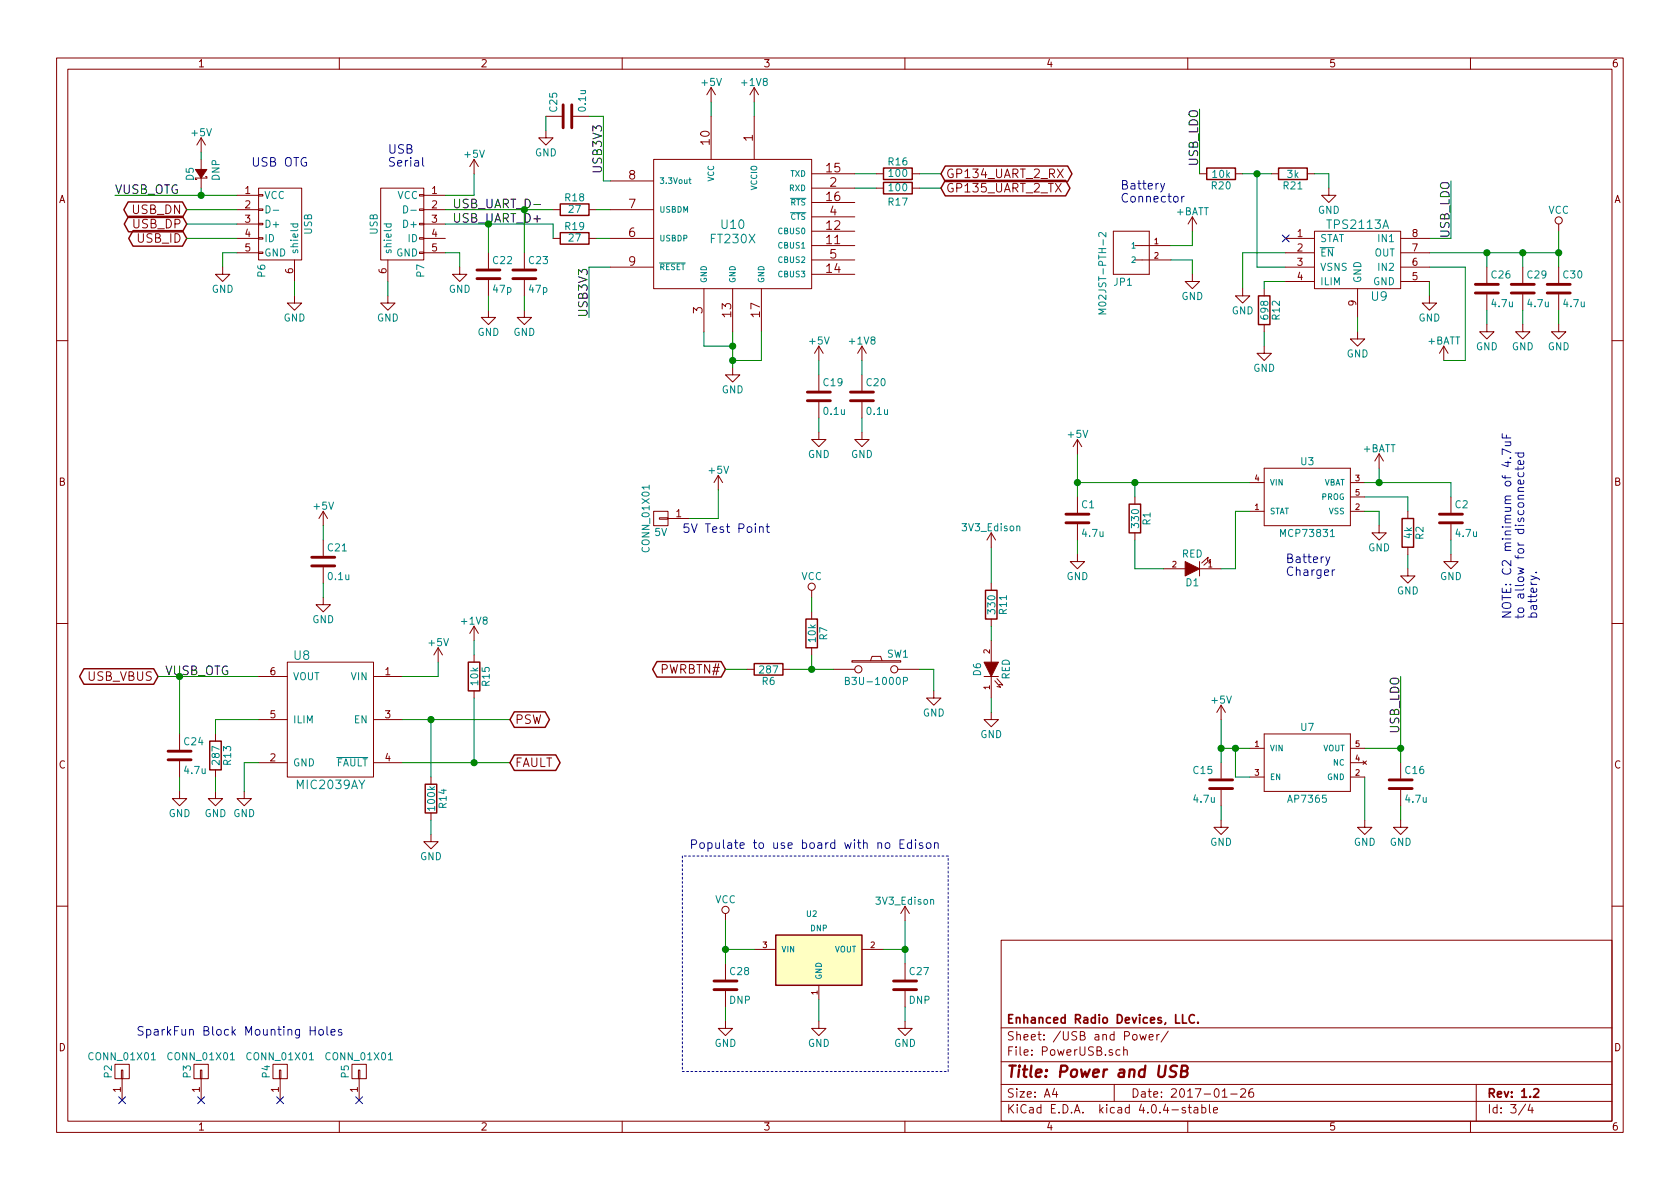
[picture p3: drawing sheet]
EESchema Schematic File Version 2
LIBS:power
LIBS:device
LIBS:transistors
LIBS:conn
LIBS:linear
LIBS:regul
LIBS:74xx
LIBS:cmos4000
LIBS:adc-dac
LIBS:memory
LIBS:xilinx
LIBS:microcontrollers
LIBS:dsp
LIBS:microchip
LIBS:analog_switches
LIBS:motorola
LIBS:texas
LIBS:intel
LIBS:audio
LIBS:interface
LIBS:digital-audio
LIBS:philips
LIBS:display
LIBS:cypress
LIBS:siliconi
LIBS:opto
LIBS:atmel
LIBS:contrib
LIBS:valves
LIBS:metrix_parts
LIBS:mogar_KiCAD
LIBS:SparkFun
LIBS:EdisonBlock_915MHz-cache
EELAYER 25 0
EELAYER END
$Descr A4 11693 8268
encoding utf-8
Sheet 3 4
Title "Power and USB"
Date "2017-01-26"
Rev "1.2"
Comp "Enhanced Radio Devices, LLC."
Comment1 ""
Comment2 ""
Comment3 ""
Comment4 ""
$EndDescr
$Comp
L MCP73831 U3
U 1 1
P 9100 3450
F 0 "U3" H 9100 3700 50  0000 C CNN
F 1 "MCP73831" H 9100 3200 50  0000 C CNN
F 2 "TO_SOT_Packages_SMD:SOT-23-5" H 9100 3600 50  0001 C CNN
F 3 "" H 9100 3450 60  0000 C CNN
	1    9100 3450
	1    0    0    -1  
$EndComp
$Comp
L M02JST-PTH-2 JP1
U 1 1
P 7850 1700
F 0 "JP1" H 7750 1930 50  0000 L BNN
F 1 "M02JST-PTH-2" V 7700 1600 50  0000 L BNN
F 2 "mogar_modules_new:JST_PH_S2B-PH-SM4-TB_02x2.00mm_Angled" H 7850 1850 50  0001 C CNN
F 3 "" H 7850 1700 60  0000 C CNN
	1    7850 1700
	1    0    0    1   
$EndComp
Wire Wire Line
	8150 1800 8300 1800
Wire Wire Line
	8300 1800 8300 1900
Wire Wire Line
	9500 3550 9600 3550
Wire Wire Line
	9600 3550 9600 3650
Wire Wire Line
	9500 3350 10100 3350
Wire Wire Line
	9600 3350 9600 3250
Wire Wire Line
	8700 3550 8600 3550
Wire Wire Line
	8600 3550 8600 3950
Wire Wire Line
	8600 3950 8500 3950
Wire Wire Line
	7500 3350 8700 3350
Wire Wire Line
	7900 3350 7900 3450
Wire Wire Line
	7500 3150 7500 3450
Connection ~ 7900 3350
Wire Wire Line
	7500 3750 7500 3850
Wire Wire Line
	9800 3950 9800 3850
Wire Wire Line
	9500 3450 9800 3450
Wire Wire Line
	9800 3450 9800 3550
Wire Wire Line
	10100 3850 10100 3750
Wire Wire Line
	10100 3350 10100 3450
Connection ~ 9600 3350
Connection ~ 7500 3350
Wire Wire Line
	1650 1750 1550 1750
Wire Wire Line
	1550 1750 1550 1850
Wire Wire Line
	800  1350 1650 1350
Text Notes 7800 1400 0    60   ~ 0
Battery\nConnector
Text Notes 8950 4000 0    60   ~ 0
Battery\nCharger
$Comp
L GND #PWR05
U 1 1
P 1550 1850
F 0 "#PWR05" H 1550 1600 50  0001 C CNN
F 1 "GND" H 1550 1700 50  0000 C CNN
F 2 "" H 1550 1850 60  0000 C CNN
F 3 "" H 1550 1850 60  0000 C CNN
	1    1550 1850
	1    0    0    -1  
$EndComp
$Comp
L GND #PWR06
U 1 1
P 8300 1900
F 0 "#PWR06" H 8300 1650 50  0001 C CNN
F 1 "GND" H 8300 1750 50  0000 C CNN
F 2 "" H 8300 1900 60  0000 C CNN
F 3 "" H 8300 1900 60  0000 C CNN
	1    8300 1900
	1    0    0    -1  
$EndComp
$Comp
L GND #PWR07
U 1 1
P 9600 3650
F 0 "#PWR07" H 9600 3400 50  0001 C CNN
F 1 "GND" H 9600 3500 50  0000 C CNN
F 2 "" H 9600 3650 60  0000 C CNN
F 3 "" H 9600 3650 60  0000 C CNN
	1    9600 3650
	1    0    0    -1  
$EndComp
$Comp
L GND #PWR08
U 1 1
P 9800 3950
F 0 "#PWR08" H 9800 3700 50  0001 C CNN
F 1 "GND" H 9800 3800 50  0000 C CNN
F 2 "" H 9800 3950 60  0000 C CNN
F 3 "" H 9800 3950 60  0000 C CNN
	1    9800 3950
	1    0    0    -1  
$EndComp
$Comp
L GND #PWR09
U 1 1
P 7500 3850
F 0 "#PWR09" H 7500 3600 50  0001 C CNN
F 1 "GND" H 7500 3700 50  0000 C CNN
F 2 "" H 7500 3850 60  0000 C CNN
F 3 "" H 7500 3850 60  0000 C CNN
	1    7500 3850
	1    0    0    -1  
$EndComp
$Comp
L GND #PWR010
U 1 1
P 10100 3850
F 0 "#PWR010" H 10100 3600 50  0001 C CNN
F 1 "GND" H 10100 3700 50  0000 C CNN
F 2 "" H 10100 3850 60  0000 C CNN
F 3 "" H 10100 3850 60  0000 C CNN
	1    10100 3850
	1    0    0    -1  
$EndComp
$Comp
L C C1
U 1 1
P 7500 3600
F 0 "C1" H 7525 3700 50  0000 L CNN
F 1 "4.7u" H 7525 3500 50  0000 L CNN
F 2 "Capacitors_SMD:C_0603" H 7538 3450 30  0001 C CNN
F 3 "" H 7500 3600 60  0000 C CNN
	1    7500 3600
	1    0    0    -1  
$EndComp
$Comp
L C C2
U 1 1
P 10100 3600
F 0 "C2" H 10125 3700 50  0000 L CNN
F 1 "4.7u" H 10125 3500 50  0000 L CNN
F 2 "Capacitors_SMD:C_0603" H 10138 3450 30  0001 C CNN
F 3 "" H 10100 3600 60  0000 C CNN
	1    10100 3600
	1    0    0    -1  
$EndComp
$Comp
L R R1
U 1 1
P 7900 3600
F 0 "R1" V 7980 3600 50  0000 C CNN
F 1 "330" V 7900 3600 50  0000 C CNN
F 2 "Resistors_SMD:R_0402" V 7830 3600 30  0001 C CNN
F 3 "" H 7900 3600 30  0000 C CNN
	1    7900 3600
	1    0    0    -1  
$EndComp
$Comp
L R R2
U 1 1
P 9800 3700
F 0 "R2" V 9880 3700 50  0000 C CNN
F 1 "4k" V 9800 3700 50  0000 C CNN
F 2 "Resistors_SMD:R_0402" V 9730 3700 30  0001 C CNN
F 3 "" H 9800 3700 30  0000 C CNN
	1    9800 3700
	1    0    0    -1  
$EndComp
$Comp
L LED D1
U 1 1
P 8300 3950
F 0 "D1" H 8300 4050 50  0000 C CNN
F 1 "RED" H 8300 3850 50  0000 C CNN
F 2 "LEDs:LED_0603" H 8300 3950 60  0001 C CNN
F 3 "" H 8300 3950 60  0000 C CNN
	1    8300 3950
	-1   0    0    1   
$EndComp
Wire Wire Line
	8100 3950 7900 3950
Wire Wire Line
	7900 3950 7900 3750
Wire Wire Line
	9950 1750 10850 1750
$Comp
L VCC #PWR011
U 1 1
P 10850 1600
F 0 "#PWR011" H 10850 1450 50  0001 C CNN
F 1 "VCC" H 10850 1750 50  0000 C CNN
F 2 "" H 10850 1600 60  0000 C CNN
F 3 "" H 10850 1600 60  0000 C CNN
	1    10850 1600
	1    0    0    -1  
$EndComp
Wire Wire Line
	10850 1600 10850 1850
$Comp
L +BATT #PWR012
U 1 1
P 9600 3250
F 0 "#PWR012" H 9600 3100 50  0001 C CNN
F 1 "+BATT" H 9600 3390 50  0000 C CNN
F 2 "" H 9600 3250 60  0000 C CNN
F 3 "" H 9600 3250 60  0000 C CNN
	1    9600 3250
	1    0    0    -1  
$EndComp
$Comp
L +BATT #PWR013
U 1 1
P 8300 1600
F 0 "#PWR013" H 8300 1450 50  0001 C CNN
F 1 "+BATT" H 8300 1740 50  0000 C CNN
F 2 "" H 8300 1600 60  0000 C CNN
F 3 "" H 8300 1600 60  0000 C CNN
	1    8300 1600
	1    0    0    -1  
$EndComp
Wire Wire Line
	8300 1600 8300 1700
$Comp
L CONN_01X01 P2
U 1 1
P 850 7450
F 0 "P2" H 850 7550 50  0000 C CNN
F 1 "CONN_01X01" V 950 7450 50  0000 C CNN
F 2 "Mounting_Holes:MountingHole_2.5mm" H 850 7450 60  0001 C CNN
F 3 "" H 850 7450 60  0000 C CNN
	1    850  7450
	0    -1   -1   0   
$EndComp
NoConn ~ 850  7650
$Comp
L CONN_01X01 P3
U 1 1
P 1400 7450
F 0 "P3" H 1400 7550 50  0000 C CNN
F 1 "CONN_01X01" V 1500 7450 50  0000 C CNN
F 2 "Mounting_Holes:MountingHole_2.5mm" H 1400 7450 60  0001 C CNN
F 3 "" H 1400 7450 60  0000 C CNN
	1    1400 7450
	0    -1   -1   0   
$EndComp
NoConn ~ 1400 7650
$Comp
L CONN_01X01 P4
U 1 1
P 1950 7450
F 0 "P4" H 1950 7550 50  0000 C CNN
F 1 "CONN_01X01" V 2050 7450 50  0000 C CNN
F 2 "Mounting_Holes:MountingHole_2.5mm" H 1950 7450 60  0001 C CNN
F 3 "" H 1950 7450 60  0000 C CNN
	1    1950 7450
	0    -1   -1   0   
$EndComp
NoConn ~ 1950 7650
$Comp
L CONN_01X01 P5
U 1 1
P 2500 7450
F 0 "P5" H 2500 7550 50  0000 C CNN
F 1 "CONN_01X01" V 2600 7450 50  0000 C CNN
F 2 "Mounting_Holes:MountingHole_2.5mm" H 2500 7450 60  0001 C CNN
F 3 "" H 2500 7450 60  0000 C CNN
	1    2500 7450
	0    -1   -1   0   
$EndComp
NoConn ~ 2500 7650
Text Notes 950  7200 0    60   ~ 0
SparkFun Block Mounting Holes
$Comp
L GND #PWR014
U 1 1
P 9500 5700
F 0 "#PWR014" H 9500 5450 50  0001 C CNN
F 1 "GND" H 9500 5550 50  0000 C CNN
F 2 "" H 9500 5700 60  0000 C CNN
F 3 "" H 9500 5700 60  0000 C CNN
	1    9500 5700
	1    0    0    -1  
$EndComp
Wire Wire Line
	9500 5400 9500 5700
Wire Wire Line
	8500 5600 8500 5700
$Comp
L GND #PWR015
U 1 1
P 8500 5700
F 0 "#PWR015" H 8500 5450 50  0001 C CNN
F 1 "GND" H 8500 5550 50  0000 C CNN
F 2 "" H 8500 5700 60  0000 C CNN
F 3 "" H 8500 5700 60  0000 C CNN
	1    8500 5700
	1    0    0    -1  
$EndComp
$Comp
L C C15
U 1 1
P 8500 5450
F 0 "C15" H 8300 5550 50  0000 L CNN
F 1 "4.7u" H 8300 5350 50  0000 L CNN
F 2 "Capacitors_SMD:C_0603" H 8538 5300 30  0001 C CNN
F 3 "" H 8500 5450 60  0000 C CNN
	1    8500 5450
	1    0    0    -1  
$EndComp
Wire Wire Line
	8700 5200 8500 5200
Wire Wire Line
	8500 5000 8500 5300
Connection ~ 8500 5200
Wire Wire Line
	9750 5600 9750 5700
$Comp
L GND #PWR016
U 1 1
P 9750 5700
F 0 "#PWR016" H 9750 5450 50  0001 C CNN
F 1 "GND" H 9750 5550 50  0000 C CNN
F 2 "" H 9750 5700 60  0000 C CNN
F 3 "" H 9750 5700 60  0000 C CNN
	1    9750 5700
	1    0    0    -1  
$EndComp
$Comp
L C C16
U 1 1
P 9750 5450
F 0 "C16" H 9775 5550 50  0000 L CNN
F 1 "4.7u" H 9775 5350 50  0000 L CNN
F 2 "Capacitors_SMD:C_0603" H 9788 5300 30  0001 C CNN
F 3 "" H 9750 5450 60  0000 C CNN
	1    9750 5450
	1    0    0    -1  
$EndComp
Wire Wire Line
	9750 4700 9750 5300
Wire Wire Line
	9500 5200 9750 5200
Connection ~ 9750 5200
$Comp
L USB_OTG P6
U 1 1
P 1950 1550
F 0 "P6" H 2275 1425 50  0000 C CNN
F 1 "USB" H 1950 1750 50  0000 C CNN
F 2 "mogar_modules_new:USB_Micro-B" V 1900 1450 60  0001 C CNN
F 3 "" V 1900 1450 60  0000 C CNN
	1    1950 1550
	0    1    1    0   
$EndComp
Wire Wire Line
	2050 1950 2050 2050
$Comp
L GND #PWR017
U 1 1
P 2050 2050
F 0 "#PWR017" H 2050 1800 50  0001 C CNN
F 1 "GND" H 2050 1900 50  0000 C CNN
F 2 "" H 2050 2050 60  0000 C CNN
F 3 "" H 2050 2050 60  0000 C CNN
	1    2050 2050
	1    0    0    -1  
$EndComp
Text Notes 1750 1150 0    60   ~ 0
USB OTG
$Comp
L +5V #PWR018
U 1 1
P 1400 1050
F 0 "#PWR018" H 1400 900 50  0001 C CNN
F 1 "+5V" H 1400 1190 50  0000 C CNN
F 2 "" H 1400 1050 60  0000 C CNN
F 3 "" H 1400 1050 60  0000 C CNN
	1    1400 1050
	1    0    0    -1  
$EndComp
$Comp
L +5V #PWR019
U 1 1
P 8500 5000
F 0 "#PWR019" H 8500 4850 50  0001 C CNN
F 1 "+5V" H 8500 5140 50  0000 C CNN
F 2 "" H 8500 5000 60  0000 C CNN
F 3 "" H 8500 5000 60  0000 C CNN
	1    8500 5000
	1    0    0    -1  
$EndComp
$Comp
L +5V #PWR020
U 1 1
P 7500 3150
F 0 "#PWR020" H 7500 3000 50  0001 C CNN
F 1 "+5V" H 7500 3290 50  0000 C CNN
F 2 "" H 7500 3150 60  0000 C CNN
F 3 "" H 7500 3150 60  0000 C CNN
	1    7500 3150
	1    0    0    -1  
$EndComp
Text GLabel 1300 1650 0    60   BiDi ~ 0
USB_ID
Text GLabel 1300 1550 0    60   BiDi ~ 0
USB_DP
Text GLabel 1300 1450 0    60   BiDi ~ 0
USB_DN
Wire Wire Line
	1300 1450 1650 1450
Wire Wire Line
	1300 1550 1650 1550
Wire Wire Line
	1650 1650 1300 1650
Text Notes 10700 4300 1    60   ~ 0
NOTE: C2 minimum of 4.7uF\nto allow for disconnected\nbattery.
Text GLabel 1100 4700 0    60   BiDi ~ 0
USB_VBUS
Wire Wire Line
	1100 4700 1800 4700
$Comp
L USB_OTG P7
U 1 1
P 2800 1550
F 0 "P7" H 3125 1425 50  0000 C CNN
F 1 "USB" H 2800 1750 50  0000 C CNN
F 2 "mogar_modules_new:USB_Micro-B" V 2750 1450 60  0001 C CNN
F 3 "" V 2750 1450 60  0000 C CNN
	1    2800 1550
	0    -1   1    0   
$EndComp
Text Notes 2700 1150 0    60   ~ 0
USB\nSerial
$Comp
L GND #PWR021
U 1 1
P 5100 2550
F 0 "#PWR021" H 5100 2300 50  0001 C CNN
F 1 "GND" H 5100 2400 50  0000 C CNN
F 2 "" H 5100 2550 60  0000 C CNN
F 3 "" H 5100 2550 60  0000 C CNN
	1    5100 2550
	1    0    0    -1  
$EndComp
Wire Wire Line
	5100 2300 5100 2550
Wire Wire Line
	4250 1850 4100 1850
$Comp
L +1V8 #PWR022
U 1 1
P 5250 700
F 0 "#PWR022" H 5250 550 50  0001 C CNN
F 1 "+1V8" H 5250 840 50  0000 C CNN
F 2 "" H 5250 700 60  0000 C CNN
F 3 "" H 5250 700 60  0000 C CNN
	1    5250 700 
	1    0    0    -1  
$EndComp
Wire Wire Line
	5250 700  5250 800 
$Comp
L +5V #PWR023
U 1 1
P 4950 700
F 0 "#PWR023" H 4950 550 50  0001 C CNN
F 1 "+5V" H 4950 840 50  0000 C CNN
F 2 "" H 4950 700 60  0000 C CNN
F 3 "" H 4950 700 60  0000 C CNN
	1    4950 700 
	1    0    0    -1  
$EndComp
Wire Wire Line
	4950 700  4950 800 
$Comp
L +1V8 #PWR024
U 1 1
P 6000 2500
F 0 "#PWR024" H 6000 2350 50  0001 C CNN
F 1 "+1V8" H 6000 2640 50  0000 C CNN
F 2 "" H 6000 2500 60  0000 C CNN
F 3 "" H 6000 2500 60  0000 C CNN
	1    6000 2500
	1    0    0    -1  
$EndComp
Wire Wire Line
	6000 2500 6000 2600
$Comp
L +5V #PWR025
U 1 1
P 5700 2500
F 0 "#PWR025" H 5700 2350 50  0001 C CNN
F 1 "+5V" H 5700 2640 50  0000 C CNN
F 2 "" H 5700 2500 60  0000 C CNN
F 3 "" H 5700 2500 60  0000 C CNN
	1    5700 2500
	1    0    0    -1  
$EndComp
Wire Wire Line
	5700 2500 5700 2600
$Comp
L C C19
U 1 1
P 5700 2750
F 0 "C19" H 5725 2850 50  0000 L CNN
F 1 "0.1u" H 5725 2650 50  0000 L CNN
F 2 "Capacitors_SMD:C_0402" H 5738 2600 30  0001 C CNN
F 3 "" H 5700 2750 60  0000 C CNN
	1    5700 2750
	1    0    0    -1  
$EndComp
$Comp
L C C20
U 1 1
P 6000 2750
F 0 "C20" H 6025 2850 50  0000 L CNN
F 1 "0.1u" H 6025 2650 50  0000 L CNN
F 2 "Capacitors_SMD:C_0402" H 6038 2600 30  0001 C CNN
F 3 "" H 6000 2750 60  0000 C CNN
	1    6000 2750
	1    0    0    -1  
$EndComp
$Comp
L GND #PWR026
U 1 1
P 5700 3000
F 0 "#PWR026" H 5700 2750 50  0001 C CNN
F 1 "GND" H 5700 2850 50  0000 C CNN
F 2 "" H 5700 3000 60  0000 C CNN
F 3 "" H 5700 3000 60  0000 C CNN
	1    5700 3000
	1    0    0    -1  
$EndComp
$Comp
L GND #PWR027
U 1 1
P 6000 3000
F 0 "#PWR027" H 6000 2750 50  0001 C CNN
F 1 "GND" H 6000 2850 50  0000 C CNN
F 2 "" H 6000 3000 60  0000 C CNN
F 3 "" H 6000 3000 60  0000 C CNN
	1    6000 3000
	1    0    0    -1  
$EndComp
Wire Wire Line
	6000 3000 6000 2900
Wire Wire Line
	5700 2900 5700 3000
Wire Wire Line
	6100 1200 5950 1200
Wire Wire Line
	5950 1300 6100 1300
Text GLabel 6550 1200 2    60   BiDi ~ 0
GP134_UART_2_RX
Text GLabel 6550 1300 2    60   BiDi ~ 0
GP135_UART_2_TX
Wire Wire Line
	6550 1200 6400 1200
Wire Wire Line
	6400 1300 6550 1300
$Comp
L GND #PWR028
U 1 1
P 2700 2050
F 0 "#PWR028" H 2700 1800 50  0001 C CNN
F 1 "GND" H 2700 1900 50  0000 C CNN
F 2 "" H 2700 2050 60  0000 C CNN
F 3 "" H 2700 2050 60  0000 C CNN
	1    2700 2050
	1    0    0    -1  
$EndComp
Wire Wire Line
	2700 2050 2700 1950
$Comp
L GND #PWR029
U 1 1
P 3200 1850
F 0 "#PWR029" H 3200 1600 50  0001 C CNN
F 1 "GND" H 3200 1700 50  0000 C CNN
F 2 "" H 3200 1850 60  0000 C CNN
F 3 "" H 3200 1850 60  0000 C CNN
	1    3200 1850
	1    0    0    -1  
$EndComp
Wire Wire Line
	3100 1750 3200 1750
Wire Wire Line
	3200 1750 3200 1850
$Comp
L +5V #PWR030
U 1 1
P 3300 1200
F 0 "#PWR030" H 3300 1050 50  0001 C CNN
F 1 "+5V" H 3300 1340 50  0000 C CNN
F 2 "" H 3300 1200 60  0000 C CNN
F 3 "" H 3300 1200 60  0000 C CNN
	1    3300 1200
	1    0    0    -1  
$EndComp
Wire Wire Line
	3100 1350 3300 1350
Wire Wire Line
	3300 1350 3300 1200
$Comp
L D_Schottky_Small D5
U 1 1
P 1400 1200
F 0 "D5" H 1350 1280 50  0000 L CNN
F 1 "DNP" H 1350 1100 50  0000 L CNN
F 2 "mogar_modules_new:SOD-323" V 1400 1200 60  0001 C CNN
F 3 "" V 1400 1200 60  0000 C CNN
	1    1400 1200
	0    -1   -1   0   
$EndComp
Wire Wire Line
	1400 1300 1400 1350
Connection ~ 1400 1350
Wire Wire Line
	1400 1100 1400 1050
$Comp
L MIC2039 U8
U 1 1
P 2300 5000
F 0 "U8" H 2100 5450 60  0000 C CNN
F 1 "MIC2039AY" H 2300 4550 60  0000 C CNN
F 2 "TO_SOT_Packages_SMD:SOT-23-6" H 2300 5000 60  0001 C CNN
F 3 "" H 2300 5000 60  0000 C CNN
	1    2300 5000
	1    0    0    -1  
$EndComp
$Comp
L +5V #PWR031
U 1 1
P 3050 4600
F 0 "#PWR031" H 3050 4450 50  0001 C CNN
F 1 "+5V" H 3050 4740 50  0000 C CNN
F 2 "" H 3050 4600 60  0000 C CNN
F 3 "" H 3050 4600 60  0000 C CNN
	1    3050 4600
	1    0    0    -1  
$EndComp
Wire Wire Line
	3050 4600 3050 4700
Wire Wire Line
	3050 4700 2800 4700
$Comp
L R R13
U 1 1
P 1500 5250
F 0 "R13" V 1580 5250 50  0000 C CNN
F 1 "287" V 1500 5250 50  0000 C CNN
F 2 "Resistors_SMD:R_0402" V 1430 5250 30  0001 C CNN
F 3 "" H 1500 5250 30  0000 C CNN
	1    1500 5250
	1    0    0    -1  
$EndComp
$Comp
L GND #PWR032
U 1 1
P 1500 5500
F 0 "#PWR032" H 1500 5250 50  0001 C CNN
F 1 "GND" H 1500 5350 50  0000 C CNN
F 2 "" H 1500 5500 60  0000 C CNN
F 3 "" H 1500 5500 60  0000 C CNN
	1    1500 5500
	1    0    0    -1  
$EndComp
$Comp
L GND #PWR033
U 1 1
P 1700 5500
F 0 "#PWR033" H 1700 5250 50  0001 C CNN
F 1 "GND" H 1700 5350 50  0000 C CNN
F 2 "" H 1700 5500 60  0000 C CNN
F 3 "" H 1700 5500 60  0000 C CNN
	1    1700 5500
	1    0    0    -1  
$EndComp
Wire Wire Line
	1700 5500 1700 5300
Wire Wire Line
	1700 5300 1800 5300
Wire Wire Line
	1500 5500 1500 5400
Wire Wire Line
	1500 5100 1500 5000
Wire Wire Line
	1500 5000 1800 5000
$Comp
L R R14
U 1 1
P 3000 5550
F 0 "R14" V 3080 5550 50  0000 C CNN
F 1 "100k" V 3000 5550 50  0000 C CNN
F 2 "Resistors_SMD:R_0402" V 2930 5550 30  0001 C CNN
F 3 "" H 3000 5550 30  0000 C CNN
	1    3000 5550
	1    0    0    -1  
$EndComp
$Comp
L GND #PWR034
U 1 1
P 3000 5800
F 0 "#PWR034" H 3000 5550 50  0001 C CNN
F 1 "GND" H 3000 5650 50  0000 C CNN
F 2 "" H 3000 5800 60  0000 C CNN
F 3 "" H 3000 5800 60  0000 C CNN
	1    3000 5800
	1    0    0    -1  
$EndComp
Wire Wire Line
	3000 5800 3000 5700
Wire Wire Line
	2800 5000 3550 5000
Wire Wire Line
	3000 5000 3000 5400
$Comp
L R R15
U 1 1
P 3300 4700
F 0 "R15" V 3380 4700 50  0000 C CNN
F 1 "10k" V 3300 4700 50  0000 C CNN
F 2 "Resistors_SMD:R_0402" V 3230 4700 30  0001 C CNN
F 3 "" H 3300 4700 30  0000 C CNN
	1    3300 4700
	1    0    0    -1  
$EndComp
$Comp
L +1V8 #PWR035
U 1 1
P 3300 4450
F 0 "#PWR035" H 3300 4300 50  0001 C CNN
F 1 "+1V8" H 3300 4590 50  0000 C CNN
F 2 "" H 3300 4450 60  0000 C CNN
F 3 "" H 3300 4450 60  0000 C CNN
	1    3300 4450
	1    0    0    -1  
$EndComp
Wire Wire Line
	3300 4450 3300 4550
Wire Wire Line
	2800 5300 3550 5300
Wire Wire Line
	3300 4850 3300 5300
Connection ~ 3000 5000
Connection ~ 3300 5300
Text GLabel 3550 5300 2    60   BiDi ~ 0
FAULT
Text GLabel 3550 5000 2    60   BiDi ~ 0
PSW
Text Label 1150 4700 0    60   ~ 0
VUSB_OTG
Text Label 800  1350 0    60   ~ 0
VUSB_OTG
Text Label 3150 1450 0    60   ~ 0
USB_UART_D-
Text Label 3150 1550 0    60   ~ 0
USB_UART_D+
$Comp
L +5V #PWR036
U 1 1
P 2250 3650
F 0 "#PWR036" H 2250 3500 50  0001 C CNN
F 1 "+5V" H 2250 3790 50  0000 C CNN
F 2 "" H 2250 3650 60  0000 C CNN
F 3 "" H 2250 3650 60  0000 C CNN
	1    2250 3650
	1    0    0    -1  
$EndComp
Wire Wire Line
	2250 3650 2250 3750
$Comp
L C C21
U 1 1
P 2250 3900
F 0 "C21" H 2275 4000 50  0000 L CNN
F 1 "0.1u" H 2275 3800 50  0000 L CNN
F 2 "Capacitors_SMD:C_0402" H 2288 3750 30  0001 C CNN
F 3 "" H 2250 3900 60  0000 C CNN
	1    2250 3900
	1    0    0    -1  
$EndComp
$Comp
L GND #PWR037
U 1 1
P 2250 4150
F 0 "#PWR037" H 2250 3900 50  0001 C CNN
F 1 "GND" H 2250 4000 50  0000 C CNN
F 2 "" H 2250 4150 60  0000 C CNN
F 3 "" H 2250 4150 60  0000 C CNN
	1    2250 4150
	1    0    0    -1  
$EndComp
Wire Wire Line
	2250 4050 2250 4150
$Comp
L C C22
U 1 1
P 3400 1900
F 0 "C22" H 3425 2000 50  0000 L CNN
F 1 "47p" H 3425 1800 50  0000 L CNN
F 2 "Capacitors_SMD:C_0402" H 3438 1750 30  0001 C CNN
F 3 "" H 3400 1900 60  0000 C CNN
	1    3400 1900
	1    0    0    -1  
$EndComp
$Comp
L C C23
U 1 1
P 3650 1900
F 0 "C23" H 3675 2000 50  0000 L CNN
F 1 "47p" H 3675 1800 50  0000 L CNN
F 2 "Capacitors_SMD:C_0402" H 3688 1750 30  0001 C CNN
F 3 "" H 3650 1900 60  0000 C CNN
	1    3650 1900
	1    0    0    -1  
$EndComp
$Comp
L R R18
U 1 1
P 4000 1450
F 0 "R18" V 4080 1450 50  0000 C CNN
F 1 "27" V 4000 1450 50  0000 C CNN
F 2 "Resistors_SMD:R_0402" V 3930 1450 30  0001 C CNN
F 3 "" H 4000 1450 30  0000 C CNN
	1    4000 1450
	0    -1   -1   0   
$EndComp
$Comp
L R R19
U 1 1
P 4000 1650
F 0 "R19" V 4080 1650 50  0000 C CNN
F 1 "27" V 4000 1650 50  0000 C CNN
F 2 "Resistors_SMD:R_0402" V 3930 1650 30  0001 C CNN
F 3 "" H 4000 1650 30  0000 C CNN
	1    4000 1650
	0    -1   -1   0   
$EndComp
Wire Wire Line
	4250 1650 4150 1650
Wire Wire Line
	4250 1450 4150 1450
Wire Wire Line
	3850 1450 3100 1450
Wire Wire Line
	3100 1550 3850 1550
Wire Wire Line
	3850 1550 3850 1650
Wire Wire Line
	3400 1750 3400 1550
Connection ~ 3400 1550
Wire Wire Line
	3650 1750 3650 1450
Connection ~ 3650 1450
$Comp
L GND #PWR038
U 1 1
P 3400 2150
F 0 "#PWR038" H 3400 1900 50  0001 C CNN
F 1 "GND" H 3400 2000 50  0000 C CNN
F 2 "" H 3400 2150 60  0000 C CNN
F 3 "" H 3400 2150 60  0000 C CNN
	1    3400 2150
	1    0    0    -1  
$EndComp
$Comp
L GND #PWR039
U 1 1
P 3650 2150
F 0 "#PWR039" H 3650 1900 50  0001 C CNN
F 1 "GND" H 3650 2000 50  0000 C CNN
F 2 "" H 3650 2150 60  0000 C CNN
F 3 "" H 3650 2150 60  0000 C CNN
	1    3650 2150
	1    0    0    -1  
$EndComp
Wire Wire Line
	3650 2150 3650 2050
Wire Wire Line
	3400 2050 3400 2150
$Comp
L FT230X U10
U 1 1
P 5100 1550
F 0 "U10" H 5100 1550 60  0000 C CNN
F 1 "FT230X" H 5100 1450 60  0000 C CNN
F 2 "Housings_DFN_QFN:QFN-16-1EP_4x4mm_Pitch0.65mm" H 5100 1550 60  0001 C CNN
F 3 "" H 5100 1550 60  0000 C CNN
	1    5100 1550
	1    0    0    -1  
$EndComp
Wire Wire Line
	5100 2400 4900 2400
Wire Wire Line
	4900 2400 4900 2300
Connection ~ 5100 2400
Wire Wire Line
	5100 2500 5300 2500
Wire Wire Line
	5300 2500 5300 2300
Connection ~ 5100 2500
Wire Wire Line
	1250 5400 1250 5500
$Comp
L GND #PWR040
U 1 1
P 1250 5500
F 0 "#PWR040" H 1250 5250 50  0001 C CNN
F 1 "GND" H 1250 5350 50  0000 C CNN
F 2 "" H 1250 5500 60  0000 C CNN
F 3 "" H 1250 5500 60  0000 C CNN
	1    1250 5500
	1    0    0    -1  
$EndComp
$Comp
L C C24
U 1 1
P 1250 5250
F 0 "C24" H 1275 5350 50  0000 L CNN
F 1 "4.7u" H 1275 5150 50  0000 L CNN
F 2 "Capacitors_SMD:C_0603" H 1288 5100 30  0001 C CNN
F 3 "" H 1250 5250 60  0000 C CNN
	1    1250 5250
	1    0    0    -1  
$EndComp
Wire Wire Line
	1250 5100 1250 4700
Connection ~ 1250 4700
$Comp
L C C25
U 1 1
P 3950 800
F 0 "C25" H 3975 900 50  0000 L CNN
F 1 "0.1u" H 3975 700 50  0000 L CNN
F 2 "Capacitors_SMD:C_0402" H 3988 650 30  0001 C CNN
F 3 "" H 3950 800 60  0000 C CNN
	1    3950 800 
	0    -1   -1   0   
$EndComp
$Comp
L GND #PWR041
U 1 1
P 3800 900
F 0 "#PWR041" H 3800 650 50  0001 C CNN
F 1 "GND" H 3800 750 50  0000 C CNN
F 2 "" H 3800 900 60  0000 C CNN
F 3 "" H 3800 900 60  0000 C CNN
	1    3800 900 
	1    0    0    -1  
$EndComp
Wire Wire Line
	3800 800  3800 900 
Wire Wire Line
	4250 1250 4200 1250
Wire Wire Line
	4200 1250 4200 800 
Wire Wire Line
	4200 800  4100 800 
$Comp
L R R17
U 1 1
P 6250 1300
F 0 "R17" V 6150 1300 50  0000 C CNN
F 1 "100" V 6250 1300 50  0000 C CNN
F 2 "Resistors_SMD:R_0402" V 6180 1300 30  0001 C CNN
F 3 "" H 6250 1300 30  0000 C CNN
	1    6250 1300
	0    -1   -1   0   
$EndComp
$Comp
L R R16
U 1 1
P 6250 1200
F 0 "R16" V 6330 1200 50  0000 C CNN
F 1 "100" V 6250 1200 50  0000 C CNN
F 2 "Resistors_SMD:R_0402" V 6180 1200 30  0001 C CNN
F 3 "" H 6250 1200 30  0000 C CNN
	1    6250 1200
	0    -1   -1   0   
$EndComp
$Comp
L APE8865N-33-HF-3 U2
U 1 1
P 5700 6650
F 0 "U2" H 5650 6950 40  0000 C CNN
F 1 "DNP" H 5700 6850 40  0000 C CNN
F 2 "TO_SOT_Packages_SMD:SOT-23" H 5700 6750 35  0001 C CIN
F 3 "" H 5700 6650 60  0000 C CNN
	1    5700 6650
	1    0    0    -1  
$EndComp
$Comp
L GND #PWR042
U 1 1
P 5700 7100
F 0 "#PWR042" H 5700 6850 50  0001 C CNN
F 1 "GND" H 5700 6950 50  0000 C CNN
F 2 "" H 5700 7100 60  0000 C CNN
F 3 "" H 5700 7100 60  0000 C CNN
	1    5700 7100
	1    0    0    -1  
$EndComp
Wire Wire Line
	5700 7100 5700 6950
Wire Wire Line
	5250 6600 5050 6600
Wire Wire Line
	6150 6600 6300 6600
$Comp
L 3V3_Edison #PWR043
U 1 1
P 6300 6400
F 0 "#PWR043" H 6300 6250 50  0001 C CNN
F 1 "3V3_Edison" H 6300 6540 50  0000 C CNN
F 2 "" H 6300 6400 60  0000 C CNN
F 3 "" H 6300 6400 60  0000 C CNN
	1    6300 6400
	1    0    0    -1  
$EndComp
Text Notes 4800 5900 0    60   ~ 0
Populate to use board with no Edison
$Comp
L VCC #PWR044
U 1 1
P 5050 6400
F 0 "#PWR044" H 5050 6250 50  0001 C CNN
F 1 "VCC" H 5050 6550 50  0000 C CNN
F 2 "" H 5050 6400 60  0000 C CNN
F 3 "" H 5050 6400 60  0000 C CNN
	1    5050 6400
	1    0    0    -1  
$EndComp
Wire Notes Line
	4750 5950 4750 7450
Wire Notes Line
	4750 7450 6600 7450
Wire Notes Line
	6600 7450 6600 5950
Wire Notes Line
	6600 5950 4750 5950
Text Label 10100 1250 3    60   ~ 0
USB_LDO
Text Label 9750 4700 3    60   ~ 0
USB_LDO
Wire Wire Line
	5050 6400 5050 6700
Wire Wire Line
	6300 6400 6300 6700
Wire Wire Line
	5050 7000 5050 7100
$Comp
L GND #PWR045
U 1 1
P 5050 7100
F 0 "#PWR045" H 5050 6850 50  0001 C CNN
F 1 "GND" H 5050 6950 50  0000 C CNN
F 2 "" H 5050 7100 60  0000 C CNN
F 3 "" H 5050 7100 60  0000 C CNN
	1    5050 7100
	1    0    0    -1  
$EndComp
$Comp
L C C26
U 1 1
P 10350 2000
F 0 "C26" H 10375 2100 50  0000 L CNN
F 1 "4.7u" H 10375 1900 50  0000 L CNN
F 2 "Capacitors_SMD:C_0603" H 10388 1850 30  0001 C CNN
F 3 "" H 10350 2000 60  0000 C CNN
	1    10350 2000
	1    0    0    -1  
$EndComp
Wire Wire Line
	6300 7000 6300 7100
$Comp
L GND #PWR046
U 1 1
P 6300 7100
F 0 "#PWR046" H 6300 6850 50  0001 C CNN
F 1 "GND" H 6300 6950 50  0000 C CNN
F 2 "" H 6300 7100 60  0000 C CNN
F 3 "" H 6300 7100 60  0000 C CNN
	1    6300 7100
	1    0    0    -1  
$EndComp
$Comp
L C C27
U 1 1
P 6300 6850
F 0 "C27" H 6325 6950 50  0000 L CNN
F 1 "DNP" H 6325 6750 50  0000 L CNN
F 2 "Capacitors_SMD:C_0603" H 6338 6700 30  0001 C CNN
F 3 "" H 6300 6850 60  0000 C CNN
	1    6300 6850
	1    0    0    -1  
$EndComp
Connection ~ 6300 6600
Connection ~ 5050 6600
Wire Wire Line
	10350 2150 10350 2250
$Comp
L GND #PWR047
U 1 1
P 10350 2250
F 0 "#PWR047" H 10350 2000 50  0001 C CNN
F 1 "GND" H 10350 2100 50  0000 C CNN
F 2 "" H 10350 2250 60  0000 C CNN
F 3 "" H 10350 2250 60  0000 C CNN
	1    10350 2250
	1    0    0    -1  
$EndComp
$Comp
L C C28
U 1 1
P 5050 6850
F 0 "C28" H 5075 6950 50  0000 L CNN
F 1 "DNP" H 5075 6750 50  0000 L CNN
F 2 "Capacitors_SMD:C_0603" H 5088 6700 30  0001 C CNN
F 3 "" H 5050 6850 60  0000 C CNN
	1    5050 6850
	1    0    0    -1  
$EndComp
Wire Wire Line
	10350 1850 10350 1750
Connection ~ 10350 1750
$Comp
L AP7365 U7
U 1 1
P 9100 5300
F 0 "U7" H 9100 5550 50  0000 C CNN
F 1 "AP7365" H 9100 5050 50  0000 C CNN
F 2 "TO_SOT_Packages_SMD:SOT-23-5" H 9100 5450 50  0001 C CNN
F 3 "" H 9100 5300 60  0000 C CNN
	1    9100 5300
	1    0    0    -1  
$EndComp
Wire Wire Line
	8600 5200 8600 5400
Wire Wire Line
	8600 5400 8700 5400
Connection ~ 8600 5200
Wire Wire Line
	10200 1850 10200 2500
Text Label 4100 2200 1    60   ~ 0
USB3V3
Text Label 4200 1200 1    60   ~ 0
USB3V3
Wire Wire Line
	4100 1850 4100 2200
Text GLabel 5050 4650 0    60   BiDi ~ 0
PWRBTN#
$Comp
L SW_PUSH SW1
U 1 1
P 6100 4650
F 0 "SW1" H 6250 4760 50  0000 C CNN
F 1 "B3U-1000P" H 6100 4570 50  0000 C CNN
F 2 "mogar_modules_new:SW_SPST_B3U-1000P" H 6100 4650 60  0001 C CNN
F 3 "" H 6100 4650 60  0000 C CNN
	1    6100 4650
	1    0    0    -1  
$EndComp
$Comp
L GND #PWR048
U 1 1
P 6500 4800
F 0 "#PWR048" H 6500 4550 50  0001 C CNN
F 1 "GND" H 6500 4650 50  0000 C CNN
F 2 "" H 6500 4800 60  0000 C CNN
F 3 "" H 6500 4800 60  0000 C CNN
	1    6500 4800
	1    0    0    -1  
$EndComp
Wire Wire Line
	6400 4650 6500 4650
Wire Wire Line
	6500 4650 6500 4800
Wire Wire Line
	5200 4650 5050 4650
$Comp
L R R7
U 1 1
P 5650 4400
F 0 "R7" V 5730 4400 50  0000 C CNN
F 1 "10k" V 5650 4400 50  0000 C CNN
F 2 "Resistors_SMD:R_0402" V 5580 4400 30  0001 C CNN
F 3 "" H 5650 4400 30  0000 C CNN
	1    5650 4400
	1    0    0    -1  
$EndComp
$Comp
L R R6
U 1 1
P 5350 4650
F 0 "R6" V 5430 4650 50  0000 C CNN
F 1 "287" V 5350 4650 50  0000 C CNN
F 2 "Resistors_SMD:R_0402" V 5280 4650 30  0001 C CNN
F 3 "" H 5350 4650 30  0000 C CNN
	1    5350 4650
	0    1    1    0   
$EndComp
Wire Wire Line
	5500 4650 5800 4650
Wire Wire Line
	5650 4550 5650 4650
Connection ~ 5650 4650
$Comp
L VCC #PWR049
U 1 1
P 5650 4150
F 0 "#PWR049" H 5650 4000 50  0001 C CNN
F 1 "VCC" H 5650 4300 50  0000 C CNN
F 2 "" H 5650 4150 60  0000 C CNN
F 3 "" H 5650 4150 60  0000 C CNN
	1    5650 4150
	1    0    0    -1  
$EndComp
Wire Wire Line
	5650 4150 5650 4250
$Comp
L R R11
U 1 1
P 6900 4200
F 0 "R11" V 6980 4200 50  0000 C CNN
F 1 "330" V 6900 4200 50  0000 C CNN
F 2 "Resistors_SMD:R_0402" V 6830 4200 30  0001 C CNN
F 3 "" H 6900 4200 30  0000 C CNN
	1    6900 4200
	1    0    0    -1  
$EndComp
$Comp
L LED D6
U 1 1
P 6900 4650
F 0 "D6" H 6900 4750 50  0000 C CNN
F 1 "RED" H 6900 4550 50  0000 C CNN
F 2 "LEDs:LED_0603" H 6900 4650 60  0001 C CNN
F 3 "" H 6900 4650 60  0000 C CNN
	1    6900 4650
	0    -1   -1   0   
$EndComp
$Comp
L GND #PWR050
U 1 1
P 6900 4950
F 0 "#PWR050" H 6900 4700 50  0001 C CNN
F 1 "GND" H 6900 4800 50  0000 C CNN
F 2 "" H 6900 4950 60  0000 C CNN
F 3 "" H 6900 4950 60  0000 C CNN
	1    6900 4950
	1    0    0    -1  
$EndComp
Wire Wire Line
	6900 4950 6900 4850
Wire Wire Line
	6900 4450 6900 4350
Wire Wire Line
	6900 3800 6900 4050
$Comp
L 3V3_Edison #PWR051
U 1 1
P 6900 3800
F 0 "#PWR051" H 6900 3650 50  0001 C CNN
F 1 "3V3_Edison" H 6900 3940 50  0000 C CNN
F 2 "" H 6900 3800 60  0000 C CNN
F 3 "" H 6900 3800 60  0000 C CNN
	1    6900 3800
	1    0    0    -1  
$EndComp
$Comp
L C C29
U 1 1
P 10600 2000
F 0 "C29" H 10625 2100 50  0000 L CNN
F 1 "4.7u" H 10625 1900 50  0000 L CNN
F 2 "Capacitors_SMD:C_0603" H 10638 1850 30  0001 C CNN
F 3 "" H 10600 2000 60  0000 C CNN
	1    10600 2000
	1    0    0    -1  
$EndComp
Connection ~ 10600 1750
Wire Wire Line
	10600 2150 10600 2250
$Comp
L GND #PWR052
U 1 1
P 10600 2250
F 0 "#PWR052" H 10600 2000 50  0001 C CNN
F 1 "GND" H 10600 2100 50  0000 C CNN
F 2 "" H 10600 2250 60  0000 C CNN
F 3 "" H 10600 2250 60  0000 C CNN
	1    10600 2250
	1    0    0    -1  
$EndComp
Wire Wire Line
	9950 1950 9950 2050
$Comp
L GND #PWR053
U 1 1
P 9950 2050
F 0 "#PWR053" H 9950 1800 50  0001 C CNN
F 1 "GND" H 9950 1900 50  0000 C CNN
F 2 "" H 9950 2050 60  0000 C CNN
F 3 "" H 9950 2050 60  0000 C CNN
	1    9950 2050
	1    0    0    -1  
$EndComp
$Comp
L +BATT #PWR054
U 1 1
P 10050 2500
F 0 "#PWR054" H 10050 2350 50  0001 C CNN
F 1 "+BATT" H 10050 2640 50  0000 C CNN
F 2 "" H 10050 2500 60  0000 C CNN
F 3 "" H 10050 2500 60  0000 C CNN
	1    10050 2500
	1    0    0    -1  
$EndComp
Wire Wire Line
	10200 1850 9950 1850
Wire Wire Line
	10100 1250 10100 1650
Wire Wire Line
	10100 1650 9950 1650
Wire Wire Line
	8300 1700 8150 1700
$Comp
L R R12
U 1 1
P 8800 2150
F 0 "R12" V 8880 2150 50  0000 C CNN
F 1 "698" V 8800 2150 50  0000 C CNN
F 2 "Resistors_SMD:R_0402" V 8730 2150 30  0001 C CNN
F 3 "" H 8800 2150 30  0000 C CNN
	1    8800 2150
	1    0    0    -1  
$EndComp
$Comp
L GND #PWR055
U 1 1
P 8800 2400
F 0 "#PWR055" H 8800 2150 50  0001 C CNN
F 1 "GND" H 8800 2250 50  0000 C CNN
F 2 "" H 8800 2400 60  0000 C CNN
F 3 "" H 8800 2400 60  0000 C CNN
	1    8800 2400
	1    0    0    -1  
$EndComp
Wire Wire Line
	8800 2400 8800 2300
Wire Wire Line
	8800 2000 8800 1950
Wire Wire Line
	8800 1950 8950 1950
NoConn ~ 8950 1650
Wire Wire Line
	8650 1750 8650 2000
$Comp
L GND #PWR056
U 1 1
P 8650 2000
F 0 "#PWR056" H 8650 1750 50  0001 C CNN
F 1 "GND" H 8650 1850 50  0000 C CNN
F 2 "" H 8650 2000 60  0000 C CNN
F 3 "" H 8650 2000 60  0000 C CNN
	1    8650 2000
	1    0    0    -1  
$EndComp
Wire Wire Line
	8950 1750 8650 1750
Text Label 8350 750  3    60   ~ 0
USB_LDO
Wire Wire Line
	8750 1850 8750 1200
Wire Wire Line
	8950 1850 8750 1850
$Comp
L TPS2113A U9
U 1 1
P 9450 1800
F 0 "U9" H 9600 1550 60  0000 C CNN
F 1 "TPS2113A" H 9450 2050 60  0000 C CNN
F 2 "mogar_modules_new:SON-8" H 9450 1800 60  0001 C CNN
F 3 "" H 9450 1800 60  0000 C CNN
	1    9450 1800
	1    0    0    -1  
$EndComp
$Comp
L C C30
U 1 1
P 10850 2000
F 0 "C30" H 10875 2100 50  0000 L CNN
F 1 "4.7u" H 10875 1900 50  0000 L CNN
F 2 "Capacitors_SMD:C_0603" H 10888 1850 30  0001 C CNN
F 3 "" H 10850 2000 60  0000 C CNN
	1    10850 2000
	1    0    0    -1  
$EndComp
Wire Wire Line
	10850 2150 10850 2250
$Comp
L GND #PWR057
U 1 1
P 10850 2250
F 0 "#PWR057" H 10850 2000 50  0001 C CNN
F 1 "GND" H 10850 2100 50  0000 C CNN
F 2 "" H 10850 2250 60  0000 C CNN
F 3 "" H 10850 2250 60  0000 C CNN
	1    10850 2250
	1    0    0    -1  
$EndComp
Wire Wire Line
	10600 1750 10600 1850
Connection ~ 10850 1750
$Comp
L GND #PWR058
U 1 1
P 9450 2300
F 0 "#PWR058" H 9450 2050 50  0001 C CNN
F 1 "GND" H 9450 2150 50  0000 C CNN
F 2 "" H 9450 2300 60  0000 C CNN
F 3 "" H 9450 2300 60  0000 C CNN
	1    9450 2300
	1    0    0    -1  
$EndComp
Wire Wire Line
	9450 2300 9450 2200
$Comp
L R R21
U 1 1
P 9000 1200
F 0 "R21" V 9080 1200 50  0000 C CNN
F 1 "3k" V 9000 1200 50  0000 C CNN
F 2 "Resistors_SMD:R_0402" V 8930 1200 30  0001 C CNN
F 3 "" H 9000 1200 30  0000 C CNN
	1    9000 1200
	0    1    1    0   
$EndComp
$Comp
L R R20
U 1 1
P 8500 1200
F 0 "R20" V 8580 1200 50  0000 C CNN
F 1 "10k" V 8500 1200 50  0000 C CNN
F 2 "Resistors_SMD:R_0402" V 8430 1200 30  0001 C CNN
F 3 "" H 8500 1200 30  0000 C CNN
	1    8500 1200
	0    1    1    0   
$EndComp
Wire Wire Line
	8350 750  8350 1200
Wire Wire Line
	8650 1200 8850 1200
Connection ~ 8750 1200
$Comp
L GND #PWR059
U 1 1
P 9250 1300
F 0 "#PWR059" H 9250 1050 50  0001 C CNN
F 1 "GND" H 9250 1150 50  0000 C CNN
F 2 "" H 9250 1300 60  0000 C CNN
F 3 "" H 9250 1300 60  0000 C CNN
	1    9250 1300
	1    0    0    -1  
$EndComp
Wire Wire Line
	9250 1300 9250 1200
Wire Wire Line
	9250 1200 9150 1200
Wire Wire Line
	10200 2500 10050 2500
$Comp
L CONN_01X01 5V
U 1 1
P 4600 3600
F 0 "5V" H 4600 3700 50  0000 C CNN
F 1 "CONN_01X01" V 4700 3600 50  0000 C CNN
F 2 "Measurement_Points:Measurement_Point_Round-SMD-Pad_Small" H 4600 3600 50  0001 C CNN
F 3 "" H 4600 3600 50  0000 C CNN
	1    4600 3600
	-1   0    0    1   
$EndComp
$Comp
L +5V #PWR060
U 1 1
P 5000 3400
F 0 "#PWR060" H 5000 3250 50  0001 C CNN
F 1 "+5V" H 5000 3540 50  0000 C CNN
F 2 "" H 5000 3400 60  0000 C CNN
F 3 "" H 5000 3400 60  0000 C CNN
	1    5000 3400
	1    0    0    -1  
$EndComp
Wire Wire Line
	4800 3600 5000 3600
Wire Wire Line
	5000 3600 5000 3400
Text Notes 4750 3700 0    60   ~ 0
5V Test Point
$EndSCHEMATC
